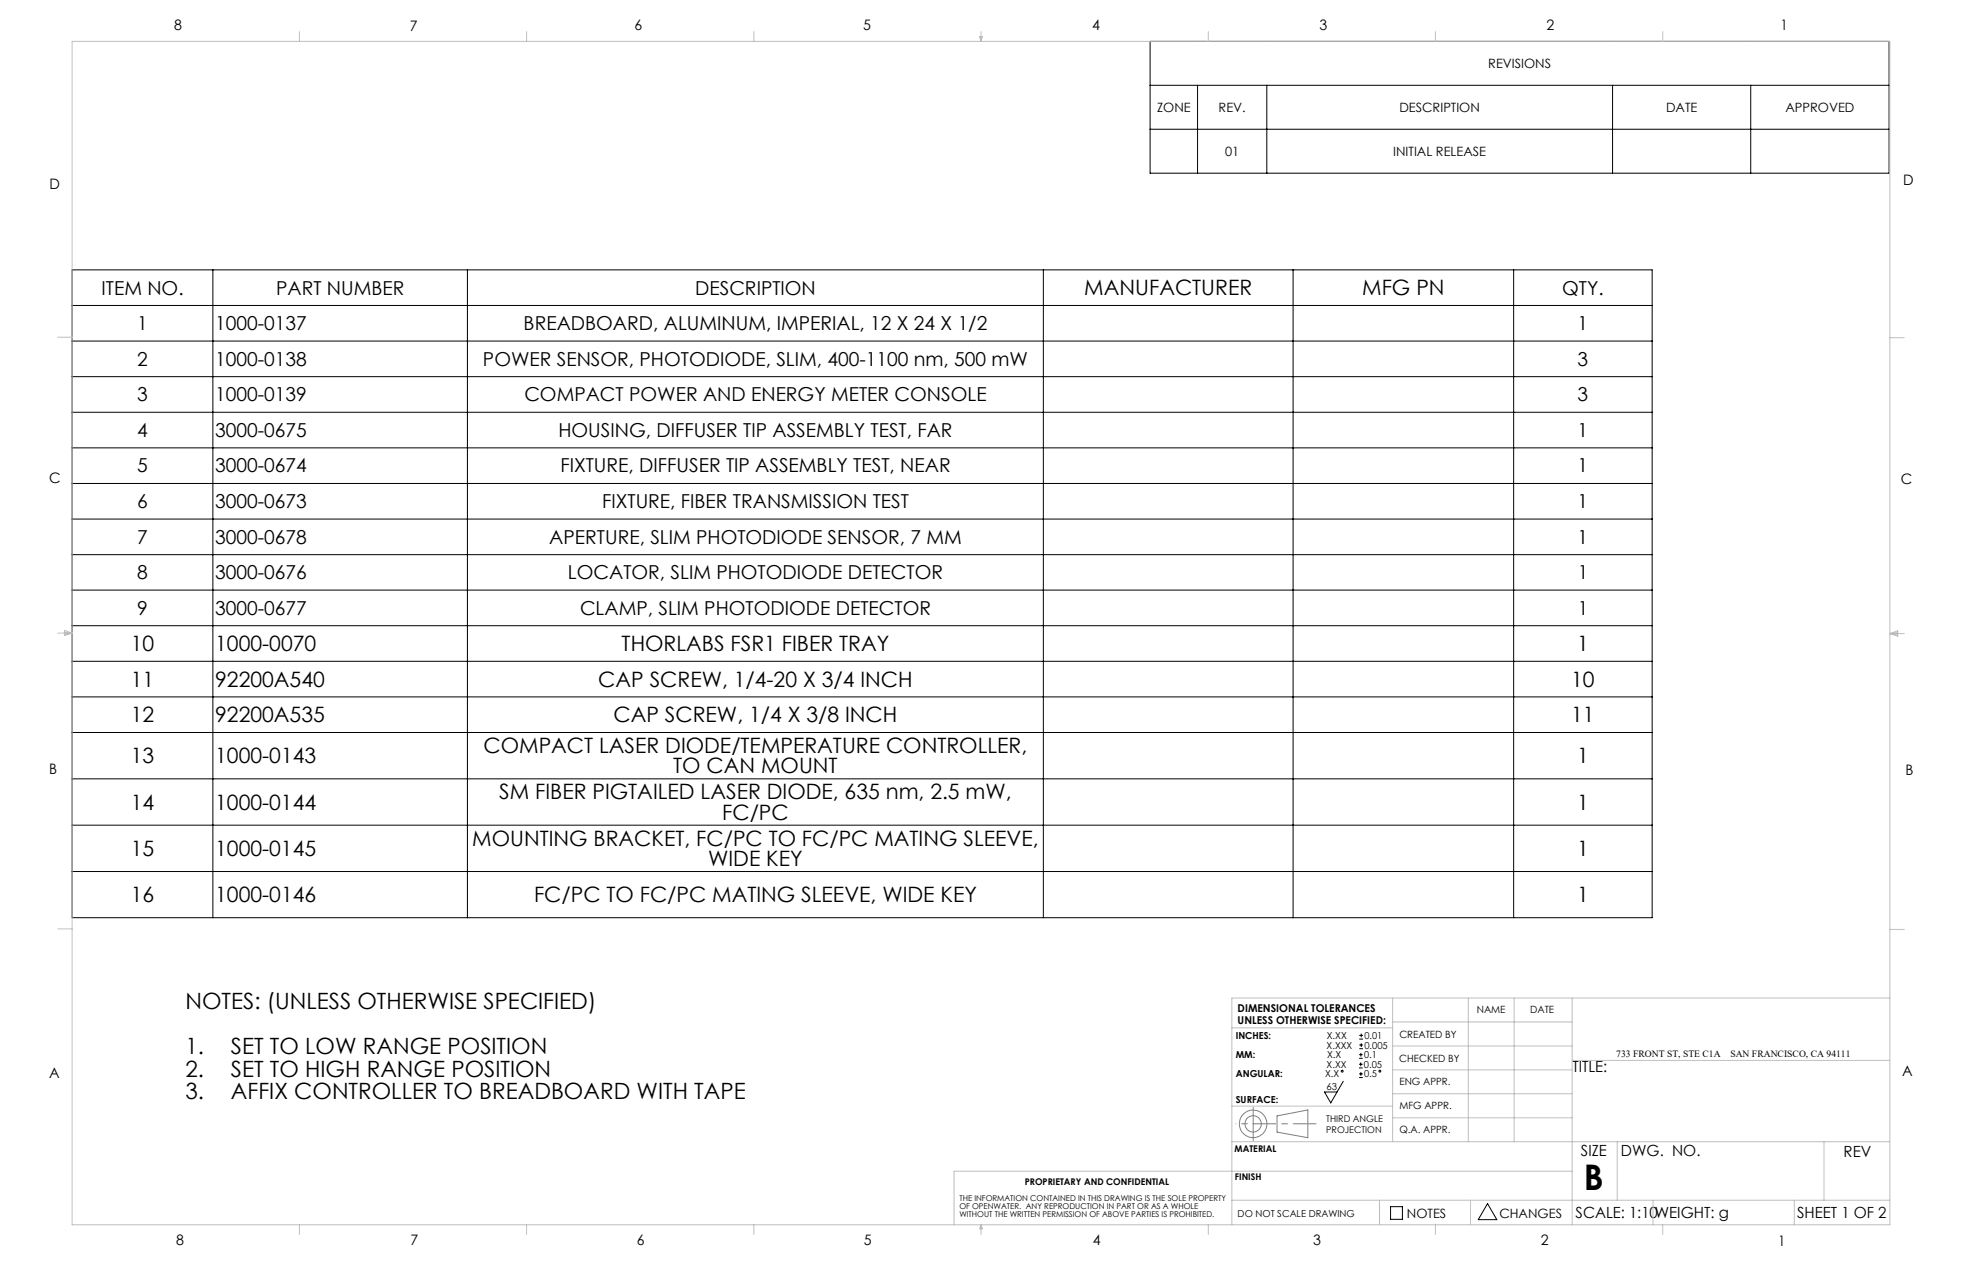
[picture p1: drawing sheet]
<svg xmlns="http://www.w3.org/2000/svg" width="432mm" height="279mm" viewBox="0 0 432 279" stroke-linecap="round" stroke-linejoin="round" font-family="sans-serif">
<g fill="none" stroke="#000" stroke-width=".22">
<path d="M253.1 9.1h162.6v29h-162.6zM253.1 18.8h162.6M263.6 18.8v19.3M278.8 18.8v19.3M354.9 18.8v19.3M385.3 18.8v19.3M253.1 28.4h162.6M15.9 59.4h347.7v142.5h-347.7zM46.8 59.4v142.5M102.9 59.4v142.5M229.6 59.4v142.5M284.6 59.4v142.5"/>
<path d="M333.1 59.4v142.5M15.9 67.2h347.7M15.9 75h347.7M15.9 82.9h347.7M15.9 90.7h347.7M15.9 98.5h347.7M15.9 106.4h347.7M15.9 114.2h347.7M15.9 122h347.7M15.9 129.8h347.7M15.9 137.7h347.7M15.9 145.5h347.7"/>
<path d="M15.9 153.3h347.7M15.9 161.1h347.7M15.9 171.3h347.7M15.9 181.5h347.7M15.9 191.7h347.7M295.6 237.9l-2.7 4.7-1.4-2.4h2.8M299.1 234.9h.8M299.1 234.1h.8M299.1 232.8h.8M299.1 232h.8M299.1 237.1h.8M299.1 236.3h.8"/>
<path d="M299.2 228.6h.8M299.2 227.8h.8M299.2 230.7h.8M299.2 229.9h.8M299.5 233.8v.8M299.5 231.6v.8M299.5 235.9v.8M299.6 227.4v.8M299.6 229.5v.8M306 265.5h2.6v2.8h-2.6zM327.4 264.8l2 3.5h-4.1z"/>
<circle cx="295.4" cy="235.7" r=".2"/>
<circle cx="303.7" cy="235.7" r=".2"/>
</g>
<g fill="none" stroke="#808080" stroke-width=".22">
<path d="M281.1 245.5l6.7-1.3v6.1l-6.7-1.2z"/>
<circle cx="275.8" cy="247.3" r="1.8"/>
<circle cx="275.8" cy="247.3" r="3"/>
</g>
<path d="M275.8 247.2h13.8" fill="none" stroke="#808080" stroke-width=".22" stroke-dasharray="15.2 1.3 1.3 1.3" stroke-dashoffset="10.2"/>
<path d="M275.8 247.2v-3.6M275.8 247.2v3.7" fill="none" stroke="#808080" stroke-width=".22" stroke-dasharray="15.2 1.3 1.3 1.3"/>
<path d="M275.8 247.2h-3.8" fill="none" stroke="#808080" stroke-width=".22" stroke-dasharray="15.2 1.3 1.3 1.3" stroke-dashoffset="15.2"/>
<g fill="none" stroke="#c0c0c0" stroke-width=".22">
<path d="M15.9 9.1h400v260.4h-400zM65.9 6.9v2.2M115.9 6.9v2.2M165.9 6.9v2.2M215.6 8h.6l-.3 1.1zM215.7 8l.2 1.1M215.9 6.9v2.2M216 8l-.1 1.1M265.9 6.9v2.2M315.9 6.9v2.2M365.9 6.9v2.2M12.7 74.2h3.2"/>
<path d="M415.9 74.3h3.2M12.7 139.3h3.2M14.2 139.1l1.7 .2M14.2 138.7l1.7 .6-1.7 .5zM15.9 139.3l-1.7 .3M415.9 139.4h3.2M415.9 139.4l1.8-.6v1.2zM415.9 139.4l1.8 .3M417.7 139.2l-1.8 .2M12.7 204.4h3.2M306.5 219.6v31.6M323.1 219.6v31.6"/>
<path d="M333.2 219.6v31.6M346 219.6v49.9M415.9 204.5h3.2M415.9 219.6h-144.8v49.9M271.1 226.1h35.4M306.5 235.4h39.5M306.5 230.1h39.5M306.5 224.8h39.5M346 233.3h69.9M271.1 251.2h144.8M271.1 243.3h35.4M306.5 245.9h39.5"/>
<path d="M306.5 240.6h39.5M346 257.7h-136v11.8M355.9 251.2v12.9M401.4 251.2v12.9M65.9 269.5v2.1M115.9 269.5v2.1M165.9 269.5v2.1M215.9 269.5v2.1M215.9 269.5l.3 .8h-.6zM265.9 269.5v2.1M271.1 264.1h144.8M303.6 264.1v5.4"/>
<path d="M315.9 269.5v2.1M323.6 264.1v5.4M363.8 264.1v5.4M365.9 269.5v2.1M394.9 264.1v5.4"/>
</g>
<text font-size="7.8" x="348.5" y="261.9">B</text>
<g font-size="4.9">
<text x="40.8" y="222">NOTES: (UNLESS OTHERWISE SPECIFIED)</text>
<text x="40.8" y="231.9">1.</text>
<text x="50.8" y="231.9">SET TO LOW RANGE POSITION</text>
<text x="40.8" y="236.9">2.</text>
<text x="50.8" y="236.9">SET TO HIGH RANGE POSITION</text>
<text x="40.8" y="241.8">3.</text>
<text x="50.8" y="241.8">AFFIX CONTROLLER TO BREADBOARD WITH TAPE</text>
</g>
<g font-size="4.7">
<text x="238.6" y="65">MANUFACTURER</text>
<text x="299.8" y="65">MFG PN</text>
<text x="28.8" y="143.2">10</text>
<text x="47.4" y="143.2">1000-0070</text>
<text x="136.8" y="143.2">THORLABS FSR1 FIBER TRAY</text>
<text x="347.1" y="143.2">1</text>
<text x="28.8" y="151.1">11</text>
<text x="47.4" y="151.1">92200A540</text>
<text x="131.7" y="151.1">CAP SCREW, 1/4-20 X 3/4 INCH</text>
<text x="345.8" y="151.1">10</text>
<text x="28.8" y="158.9">12</text>
<text x="47.4" y="158.9">92200A535</text>
<text x="135" y="158.9">CAP SCREW, 1/4 X 3/8 INCH</text>
<text x="345.8" y="158.9">11</text>
<text x="28.8" y="167.9">13</text>
<text x="47.4" y="167.9">1000-0143</text>
<text x="106.4" y="165.6">COMPACT LASER DIODE/TEMPERATURE CONTROLLER,</text>
<text x="347.1" y="167.9">1</text>
<text x="148.2" y="170.2">TO CAN MOUNT</text>
<text x="28.8" y="178.1">14</text>
<text x="47.4" y="178.1">1000-0144</text>
<text x="109.9" y="175.8">SM FIBER PIGTAILED LASER DIODE, 635 nm, 2.5 mW,</text>
<text x="347.1" y="178.1">1</text>
<text x="158.9" y="180.4">FC/PC</text>
<text x="28.8" y="188.3">15</text>
<text x="47.4" y="188.3">1000-0145</text>
<text x="103.9" y="186">MOUNTING BRACKET, FC/PC TO FC/PC MATING SLEEVE,</text>
<text x="155.9" y="190.6">WIDE KEY</text>
<text x="347.1" y="188.3">1</text>
<text x="28.8" y="198.5">16</text>
<text x="47.4" y="198.5">1000-0146</text>
<text x="117.5" y="198.5">FC/PC TO FC/PC MATING SLEEVE, WIDE KEY</text>
<text x="347.1" y="198.5">1</text>
</g>
<g font-size="4.2">
<text x="22.4" y="64.8">ITEM NO.</text>
<text x="60.8" y="64.8">PART NUMBER</text>
<text x="153" y="64.8">DESCRIPTION</text>
<text x="343.8" y="64.8">QTY.</text>
<text x="30.2" y="72.6">1</text>
<text x="47.4" y="72.6">1000-0137</text>
<text x="115.2" y="72.6">BREADBOARD, ALUMINUM, IMPERIAL, 12 X 24 X 1/2</text>
<text x="347.2" y="72.6">1</text>
<text x="30.2" y="80.5">2</text>
<text x="47.4" y="80.5">1000-0138</text>
<text x="106.3" y="80.5">POWER SENSOR, PHOTODIODE, SLIM, 400-1100 nm, 500 mW</text>
<text x="347.2" y="80.5">3</text>
<text x="30.2" y="88.3">3</text>
<text x="47.4" y="88.3">1000-0139</text>
<text x="115.4" y="88.3">COMPACT POWER AND ENERGY METER CONSOLE</text>
<text x="347.2" y="88.3">3</text>
<text x="30.2" y="96.1">4</text>
<text x="47.4" y="96.1">3000-0675</text>
<text x="122.9" y="96.1">HOUSING, DIFFUSER TIP ASSEMBLY TEST, FAR</text>
<text x="347.2" y="96.1">1</text>
<text x="30.2" y="103.9">5</text>
<text x="47.4" y="103.9">3000-0674</text>
<text x="123.3" y="103.9">FIXTURE, DIFFUSER TIP ASSEMBLY TEST, NEAR</text>
<text x="347.2" y="103.9">1</text>
<text x="30.2" y="111.8">6</text>
<text x="47.4" y="111.8">3000-0673</text>
<text x="132.5" y="111.8">FIXTURE, FIBER TRANSMISSION TEST</text>
<text x="347.2" y="111.8">1</text>
<text x="30.2" y="119.6">7</text>
<text x="47.4" y="119.6">3000-0678</text>
<text x="120.9" y="119.6">APERTURE, SLIM PHOTODIODE SENSOR, 7 MM</text>
<text x="347.2" y="119.6">1</text>
<text x="30.2" y="127.4">8</text>
<text x="47.4" y="127.4">3000-0676</text>
<text x="125" y="127.4">LOCATOR, SLIM PHOTODIODE DETECTOR</text>
<text x="347.2" y="127.4">1</text>
<text x="30.2" y="135.2">9</text>
<text x="47.4" y="135.2">3000-0677</text>
<text x="127.7" y="135.2">CLAMP, SLIM PHOTODIODE DETECTOR</text>
<text x="347.2" y="135.2">1</text>
</g>
<g font-size="3.4">
<text x="346.1" y="235.9">TITLE:</text>
<text x="347.9" y="254.3">SIZE</text>
<text x="356.7" y="254.4">DWG. NO.</text>
<text x="405.7" y="254.5">REV</text>
<text x="346.8" y="267.9">SCALE: 1:10WEIGHT: g</text>
<text x="395.5" y="267.9">SHEET 1 OF 2</text>
</g>
<g font-size="3.2">
<text x="38.3" y="6.7">8</text>
<text x="90.2" y="6.7">7</text>
<text x="139.7" y="6.5">6</text>
<text x="190" y="6.5">5</text>
<text x="240.4" y="6.5">4</text>
<text x="290.4" y="6.7">3</text>
<text x="340.4" y="6.5">2</text>
<text x="391.9" y="6.7">1</text>
<text x="10.9" y="41.6">D</text>
<text x="418.9" y="40.7">D</text>
<text x="10.9" y="106.3">C</text>
<text x="418.4" y="106.4">C</text>
<text x="10.8" y="170.2">B</text>
<text x="419.4" y="170.6">B</text>
<text x="10.8" y="237.2">A</text>
<text x="418.6" y="236.8">A</text>
<text x="38.8" y="273.8">8</text>
<text x="90.4" y="273.8">7</text>
<text x="140.2" y="273.8">6</text>
<text x="190.1" y="273.9">5</text>
<text x="240.5" y="273.8">4</text>
<text x="289" y="273.9">3</text>
<text x="339.1" y="273.8">2</text>
<text x="391.4" y="274.1">1</text>
</g>
<g font-size="2.8">
<text x="327.5" y="15">REVISIONS</text>
<text x="254.7" y="24.6">ZONE</text>
<text x="268.2" y="24.6">REV.</text>
<text x="308" y="24.6">DESCRIPTION</text>
<text x="366.7" y="24.6">DATE</text>
<text x="393" y="24.6">APPROVED</text>
<text x="269.6" y="34.3">01</text>
<text x="306.6" y="34.3">INITIAL RELEASE</text>
<text x="309.6" y="268">NOTES</text>
<text x="330" y="268">CHANGES</text>
</g>
<g font-size="2.4">
<text x="272.4" y="222.5">DIMENSIONAL TOLERANCES</text>
<text x="272.4" y="225.3">UNLESS OTHERWISE SPECIFIED:</text>
</g>
<g font-size="2.2">
<text x="325" y="222.9">NAME</text>
<text x="336.8" y="222.9">DATE</text>
<text x="308" y="233.6">CHECKED BY</text>
<text x="308" y="228.4">CREATED BY</text>
<text x="308" y="238.8">ENG APPR.</text>
<text x="308" y="244">MFG APPR.</text>
<text x="308" y="249.3">Q.A. APPR.</text>
</g>
<g font-size="2.1">
<text x="272" y="228.6">INCHES:</text>
<text x="272" y="232.8">MM:</text>
<text x="292" y="230.7">X.XXX</text>
<text x="292" y="228.6">X.XX</text>
<text x="292.1" y="232.8">X.X</text>
<text x="300.2" y="232.8">0.1</text>
<text x="300.3" y="228.6">0.01</text>
<text x="300.3" y="230.7">0.005</text>
<text x="355.7" y="232.4">733 FRONT ST, STE C1A</text>
<text x="380.8" y="232.4">SAN FRANCISCO, CA 94111</text>
<text x="272" y="237">ANGULAR:</text>
<text x="291.6" y="237">X.X</text>
<text x="291.9" y="239.8">63</text>
<text x="292" y="234.9">X.XX</text>
<text x="300.2" y="234.9">0.05</text>
<text x="300.2" y="237">0.5</text>
<text x="272" y="242.6">SURFACE:</text>
<text x="272.4" y="267.8">DO NOT SCALE DRAWING</text>
</g>
<g font-size="2">
<text x="291.9" y="246.8">THIRD ANGLE</text>
<text x="291.9" y="249.3">PROJECTION</text>
<text x="271.7" y="253.4">MATERIAL</text>
<text x="225.5" y="260.6">PROPRIETARY AND CONFIDENTIAL</text>
<text x="271.8" y="259.7">FINISH</text>
</g>
<g font-size="1.8">
<text x="211.1" y="264.3">THE INFORMATION CONTAINED IN THIS DRAWING IS THE SOLE PROPERTY</text>
<text x="211.1" y="266.1">OF OPENWATER. ANY REPRODUCTION IN PART OR AS A WHOLE</text>
<text x="211.1" y="267.8">WITHOUT THE WRITTEN PERMISSION OF ABOVE PARTIES IS PROHIBITED.</text>
</g>
</svg>
